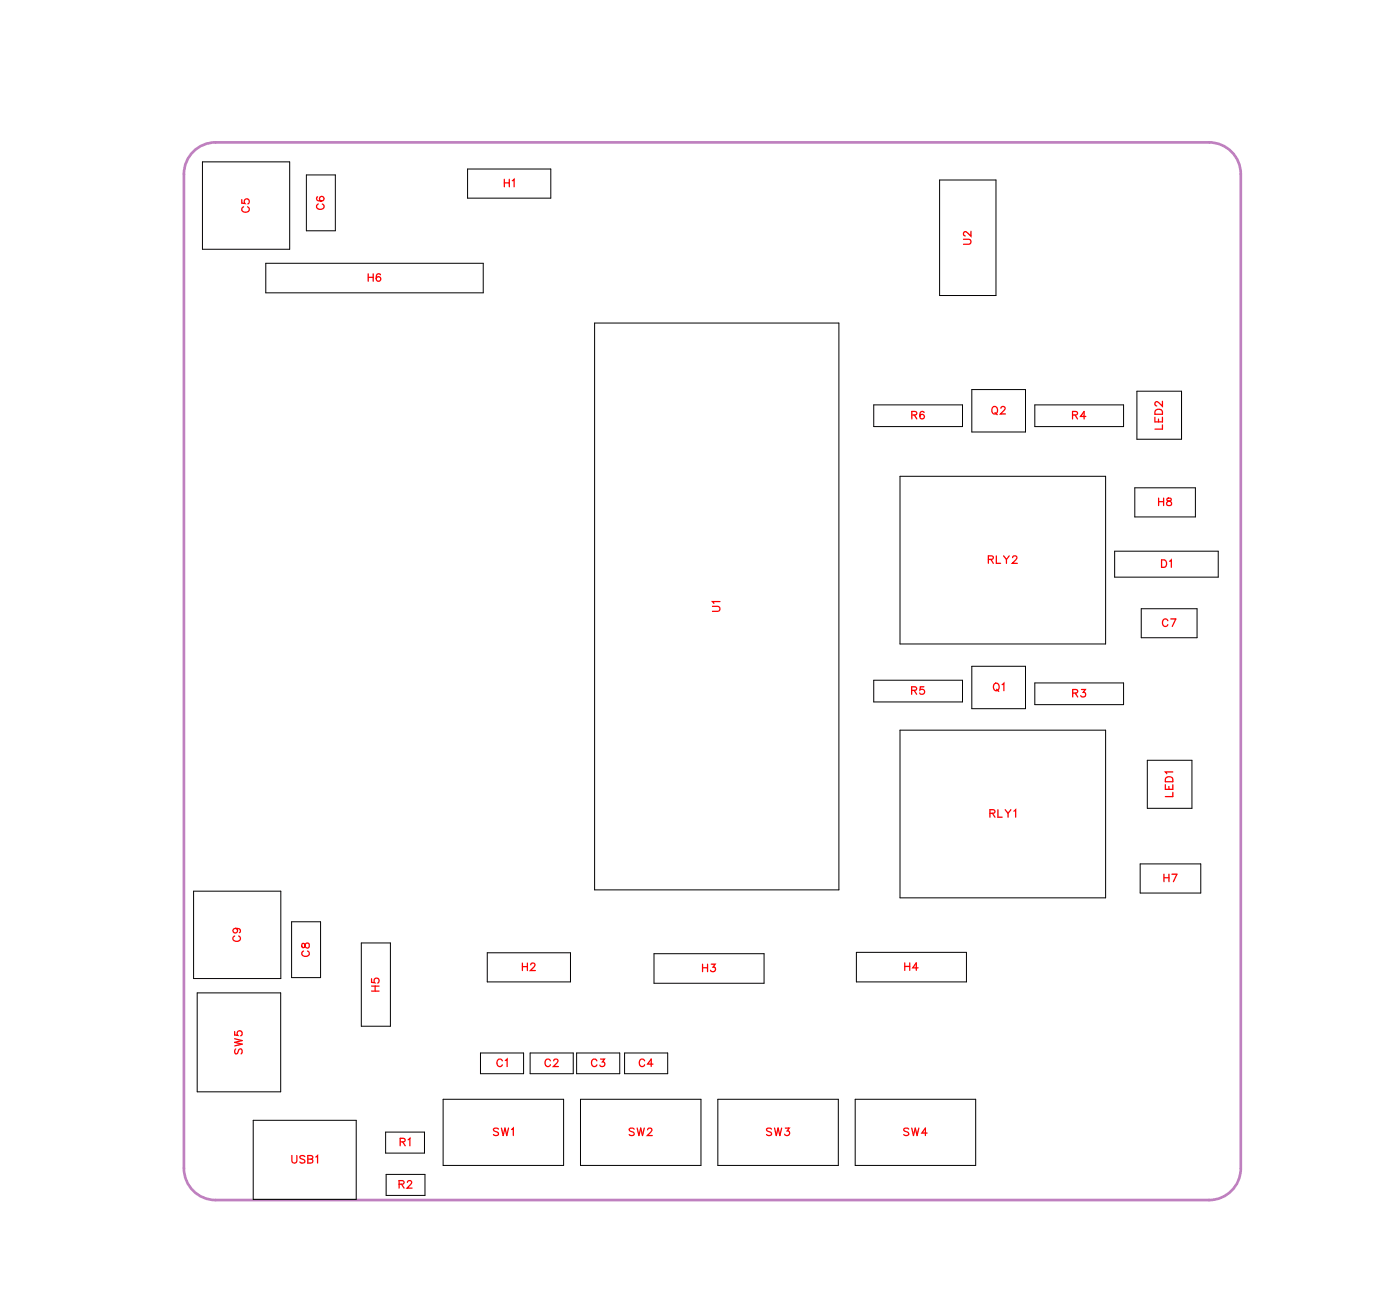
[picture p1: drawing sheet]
<svg xmlns="http://www.w3.org/2000/svg" width="132mm" height="124mm" viewBox="0 0 132 124" stroke-linecap="round" stroke-linejoin="round" font-family="sans-serif">
<path d="M18.5 14.1l.6-.3 .6-.3h.7h94a3 3 0 0 1 3 3v94a3 3 0 0 1-3 3h-94a3 3 0 0 1-3-3v-94a3 3 0 0 1 1.1-2.4z" fill="none" stroke="#bf80bf" stroke-width=".25"/>
<g fill="none" stroke="#000" stroke-width=".09">
<path d="M19.2 15.3h8.2v8.3h-8.2zM29 16.5h2.7v5.3h-2.7zM44.2 16h7.9v2.7h-7.9zM88.9 17h5.3v10.9h-5.3zM25.1 24.9h20.6v2.8h-20.6zM56.3 30.5h23.1v53.6h-23.1zM82.7 38.3h8.4v2h-8.4zM92 36.8h5v4h-5zM97.9 38.3h8.4v2h-8.4zM107.6 37h4.2v4.5h-4.2zM85.2 45h19.4v15.9h-19.4zM105.5 52.1h9.8v2.5h-9.8z"/>
<path d="M107.4 46.1h5.7v2.8h-5.7zM108 57.6h5.3v2.7h-5.3zM82.7 64.3h8.4v2.1h-8.4zM85.2 69h19.4v15.9h-19.4zM92 63h5v4h-5zM97.9 64.6h8.4v2h-8.4zM108.6 71.9h4.2v4.5h-4.2zM18.3 84.3h8.3v8.2h-8.3zM18.7 93.9h7.9v9.3h-7.9zM27.6 87.2h2.7v5.2h-2.7zM34.2 89.2h2.7v7.8h-2.7zM45.5 99.6h4v1.9h-4z"/>
<path d="M46.1 90.1h7.9v2.7h-7.9zM50.2 99.6h4v1.9h-4zM54.6 99.6h4v1.9h-4zM59.1 99.6h4.1v1.9h-4.1zM61.9 90.2h10.4v2.8h-10.4zM81 90h10.4v2.8h-10.4zM107.9 81.7h5.7v2.7h-5.7zM24 105.9h9.7v7.5h-9.7zM36.5 107h3.7v2h-3.7zM36.5 111h3.7v2h-3.7zM41.9 103.9h11.4v6.3h-11.4zM54.9 103.9h11.4v6.3h-11.4z"/>
<path d="M67.9 103.9h11.4v6.3h-11.4zM80.9 103.9h11.4v6.3h-11.4z"/>
</g>
<g fill="none" stroke="#f00" stroke-width=".12">
<path d="M22.9 18.9v.3h.3a.25 .25 0 0 1 0-.3 .25 .25 0 0 1 .3 0 .25 .25 0 0 1-.1 .4M23 19.6a.26 .26 0 0 0-.1 .3 .26 .26 0 0 0 .2 .2h.2a.26 .26 0 0 0 .3-.2 .26 .26 0 0 0-.2-.3M30.1 18.6h-.1a.35 .35 0 0 0 .2 .5 .35 .35 0 0 0 .5-.3 .22 .22 0 0 0-.2-.2 .22 .22 0 0 0-.3 .2 .22 .22 0 0 0 .2 .2M30.1 19.3a.26 .26 0 0 0-.1 .3 .26 .26 0 0 0 .2 .2h.2a.26 .26 0 0 0 .3-.2 .26 .26 0 0 0-.2-.3M47.7 17v.7M47.7 17.3h.5M48.2 17v.7M48.5 17.1l.1-.1v.7M34.8 25.9v.7M34.8 26.2h.5M35.3 25.9v.7M36 26v-.1a.35 .35 0 0 0-.5 .3 .35 .35 0 0 0 .3 .4 .22 .22 0 0 0 .2-.2 .22 .22 0 0 0-.2-.2 .22 .22 0 0 0-.2 .2"/>
<path d="M86.3 39.2h.4v-.2l-.1-.1h-.3v.7M86.5 39.2l.2 .4M87.4 39v-.1a.35 .35 0 0 0-.4 .3 .35 .35 0 0 0 .2 .4 .22 .22 0 0 0 .3-.2 .22 .22 0 0 0-.2-.2 .22 .22 0 0 0-.3 .2M91.2 22.6h.5l.2 .2-.1 .3h-.6M91.9 21.9v.4l-.4-.3-.2-.1-.1 .1v.2l.1 .1M93.9 38.5h.1a.33 .33 0 0 1 .4 .3 .33 .33 0 0 1-.4 .3l-.2-.2zM94.1 39l.3 .2M94.7 38.6l.1-.2h.2l.1 .2-.1 .2-.3 .3h.4M101.5 39.2h.4l.1-.2-.2-.1h-.3v.7M101.7 39.2l.3 .4M102.7 39.4h-.5l.4-.5v.7M109.3 39.5v.4h.7v-.4"/>
<path d="M109.4 38.8l.1-.1 .4 .1 .1 .4h-.7zM109.6 39.6v.3M110 37.9v.5l-.4-.3-.2-.1-.1 .1v.1l.1 .2M67.4 57.3h.5l.2 .2-.1 .3h-.6M68.1 56.9h-.7l.1 .1M93.5 52.9h.4l.1-.2-.2-.1h-.3v.7M93.8 52.9l.2 .4M94.3 52.6v.7h.4M95 52.6l.2 .3v.4M95.5 52.6l-.3 .3M95.8 52.7l.1-.1h.2l.1 .1-.1 .2-.3 .4h.5M109.6 47.1v.7"/>
<path d="M109.6 47.4h.5M109.9 52.9h.2a.38 .38 0 0 1 .3 .4 .38 .38 0 0 1-.3 .3h-.2zM110 40.2v.4h-.7M110.1 47.1v.7M110.4 47.1v.2l.4 .1 .1 .2a.24 .24 0 0 1-.3 .2 .24 .24 0 0 1-.2-.2l.4-.3v-.2zM110.5 58.7a.26 .26 0 0 0-.3-.2 .26 .26 0 0 0-.2 .3v.2a.26 .26 0 0 0 .2 .2 .26 .26 0 0 0 .3-.1M110.7 53.1l.1-.2v.7M110.8 58.5h.5l-.4 .7M86.3 65.3l.4-.1v-.1l-.1-.2h-.3v.7M86.5 65.3l.2 .3M87.4 64.9h-.3l-.1 .3a.25 .25 0 0 1 .4 0 .25 .25 0 0 1 0 .4 .25 .25 0 0 1-.4-.1M93.7 76.9h.4v-.2l-.1-.1h-.3v.7"/>
<path d="M93.9 76.9l.2 .4M94.1 64.7v-.1a.33 .33 0 0 1 .4 .4 .33 .33 0 0 1-.4 .3l-.1-.3zM94.3 65.2l.2 .2M94.4 76.6v.7h.4M94.8 64.7l.2-.1v.7M95.1 76.6l.3 .3v.4M95.6 76.6l-.2 .3M95.9 76.7l.2-.1v.7M101.5 65.5h.4l.1-.2-.2-.1h-.3v.7M101.7 65.5l.3 .4M102.3 65.2h.4l-.2 .3a.24 .24 0 0 1 .2 .3 .24 .24 0 0 1-.4 0M110.3 74.2v.4h.7v-.4"/>
<path d="M110.4 73.5l.1-.1 .4 .1 .1 .4h-.7zM110.6 74.4v.2M111 73h-.7l.1 .2M111 74.9v.4h-.7M22.2 97.5v.4h.3a.25 .25 0 0 1 0-.4 .25 .25 0 0 1 .4 .1 .25 .25 0 0 1-.1 .3M22.2 98.2l.7 .2-.7 .2 .7 .1-.7 .2M22.2 88.5a.26 .26 0 0 0-.2 .3 .26 .26 0 0 0 .3 .2h.2a.26 .26 0 0 0 .2-.2 .26 .26 0 0 0-.1-.3M22.3 87.8a.22 .22 0 0 1 .2 .3 .22 .22 0 0 1-.4 .1 .22 .22 0 0 1 0-.4h.2a.34 .34 0 0 1 .4 .2l-.1 .2M22.3 99.2l-.1 .1 .1 .3h.2l.2-.4h.1l.1 .1-.1 .3M28.6 89.2v.4h.1l.3-.4a.24 .24 0 0 1 .3 .2 .24 .24 0 0 1-.3 .2l-.1-.1-.1-.3zM28.7 89.9a.26 .26 0 0 0-.1 .3 .26 .26 0 0 0 .2 .2h.2a.26 .26 0 0 0 .3-.2 .26 .26 0 0 0-.2-.3M35.2 92.5v.4h.3a.25 .25 0 0 1 0-.4 .25 .25 0 0 1 .3 .1 .25 .25 0 0 1-.1 .4"/>
<path d="M35.2 93.7h.7M35.2 93.2h.7M35.5 93.2v.5M49.4 91.1v.7M49.4 91.4h.5M49.9 91.1v.7M50.2 91.2l.1-.1h.2l.1 .1-.1 .2-.3 .4h.5M66.5 91.2v.7M66.5 91.5h.4M66.9 91.2v.7M67.3 91.2h.4l-.2 .2a.24 .24 0 0 1 .1 .4 .24 .24 0 0 1-.4-.1M85.6 91.4h.5"/>
<path d="M85.6 91v.7M86.1 91v.7M86.9 91.5h-.5l.3-.5v.7M110.1 82.7v.7M110.1 83h.5M110.6 82.7v.7M110.9 82.7h.5l-.4 .7M27.6 109.3v.5l.2 .2 .3-.1v-.6M28.8 109.4l-.1-.1-.3 .1v.1l.4 .3v.1l-.1 .1-.3-.1M29.1 109.6l.5 .1v.1l-.2 .2h-.3v-.7h.5v.2l-.2 .1M29.9 109.4l.1-.1v.7M37.8 112l.4-.1v-.1l-.1-.2h-.3v.7"/>
<path d="M37.9 108l.4-.1v-.1l-.1-.2h-.3v.7M38 112l.2 .3M38.1 108l.2 .3M38.5 111.8l.2-.2h.1l.2 .2-.1 .2-.4 .3h.5M38.6 107.8l.2-.2v.7M47.2 106.8l-.2-.1-.3 .1 .1 .1 .4 .3v.1l-.2 .1-.3-.1M47.4 106.7l.2 .7 .2-.7 .1 .7 .2-.7M47.5 100.3a.26 .26 0 0 0-.3-.2 .26 .26 0 0 0-.2 .3v.2a.26 .26 0 0 0 .2 .2 .26 .26 0 0 0 .3-.1M47.8 100.3l.2-.2v.7M48.4 106.8l.2-.1v.7M52.1 100.3a.26 .26 0 0 0-.3-.2 .26 .26 0 0 0-.2 .3v.2a.26 .26 0 0 0 .2 .2 .26 .26 0 0 0 .3-.1M52.4 100.3l.1-.2h.2l.1 .2-.1 .2-.3 .3h.4"/>
<path d="M56.5 100.3a.26 .26 0 0 0-.3-.2 .26 .26 0 0 0-.2 .3v.2a.26 .26 0 0 0 .2 .2 .26 .26 0 0 0 .3-.1M56.8 100.1h.4l-.2 .3a.24 .24 0 0 1 .2 .4 .24 .24 0 0 1-.4-.1M60 106.8l-.2-.1-.3 .1 .1 .1 .4 .2v.2l-.2 .1-.3-.1M60.3 106.7l.2 .7 .1-.7 .2 .7 .2-.7M61 100.3a.26 .26 0 0 0-.3-.2 .26 .26 0 0 0-.2 .3v.2a.26 .26 0 0 0 .2 .2 .26 .26 0 0 0 .3-.1M61.3 106.8l.1-.1h.1l.2 .1-.1 .2-.4 .4h.5M61.8 100.6h-.5l.3-.5v.7M73 106.8l-.2-.1-.3 .1 .1 .1 .4 .3v.1l-.2 .1-.3-.1M73.3 106.7l.2 .7 .1-.7 .2 .7 .2-.7M74.3 106.7h.4l-.2 .2a.24 .24 0 0 1 .2 .4 .25 .25 0 0 1-.5-.1M86 106.8l-.2-.1-.3 .1 .1 .1 .4 .3v.1l-.2 .1-.3-.1M86.3 106.7l.1 .7 .2-.7 .2 .7 .1-.7"/>
<path d="M87.7 107.1h-.5l.4-.4v.7"/>
</g>
<g font-size="1.2" fill="#fff">
<text x="47.7" y="18">H1</text>
<text x="23.9" y="20.1" transform="rotate(-90 23.9 20.1)">C5</text>
<text x="31" y="19.9" transform="rotate(-90 31 19.9)">C6</text>
<text x="92.2" y="23.2" transform="rotate(-90 92.2 23.2)">U2</text>
<text x="34.8" y="26.9">H6</text>
<text x="86.2" y="39.9">R6</text>
<text x="93.8" y="39.4">Q2</text>
<text x="101.4" y="39.9">R4</text>
<text x="110.3" y="40.6" transform="rotate(-90 110.3 40.6)">LED2</text>
<text x="93.5" y="53.6">RLY2</text>
<text x="109.6" y="48.1">H8</text>
<text x="109.8" y="53.9">D1</text>
<text x="68.4" y="57.9" transform="rotate(-90 68.4 57.9)">U1</text>
<text x="109.9" y="59.5">C7</text>
<text x="86.2" y="65.9">R5</text>
<text x="93.9" y="65.6">Q1</text>
<text x="101.4" y="66.2">R3</text>
<text x="93.6" y="77.6">RLY1</text>
<text x="111.3" y="75.4" transform="rotate(-90 111.3 75.4)">LED1</text>
<text x="110.1" y="83.7">H7</text>
<text x="23" y="89.1" transform="rotate(-90 23 89.1)">C9</text>
<text x="29.6" y="90.5" transform="rotate(-90 29.6 90.5)">C8</text>
<text x="36.2" y="93.8" transform="rotate(-90 36.2 93.8)">H5</text>
<text x="49.4" y="92.1">H2</text>
<text x="66.4" y="92.2">H3</text>
<text x="85.5" y="92">H4</text>
<text x="23.2" y="99.7" transform="rotate(-90 23.2 99.7)">SW5</text>
<text x="47" y="101.1">C1</text>
<text x="51.5" y="101.1">C2</text>
<text x="55.9" y="101.1">C3</text>
<text x="60.4" y="101.1">C4</text>
<text x="46.6" y="107.7">SW1</text>
<text x="59.5" y="107.7">SW2</text>
<text x="72.5" y="107.7">SW3</text>
<text x="85.4" y="107.7">SW4</text>
<text x="27.6" y="110.3">USB1</text>
<text x="37.7" y="112.6">R2</text>
<text x="37.8" y="108.6">R1</text>
</g>
</svg>
